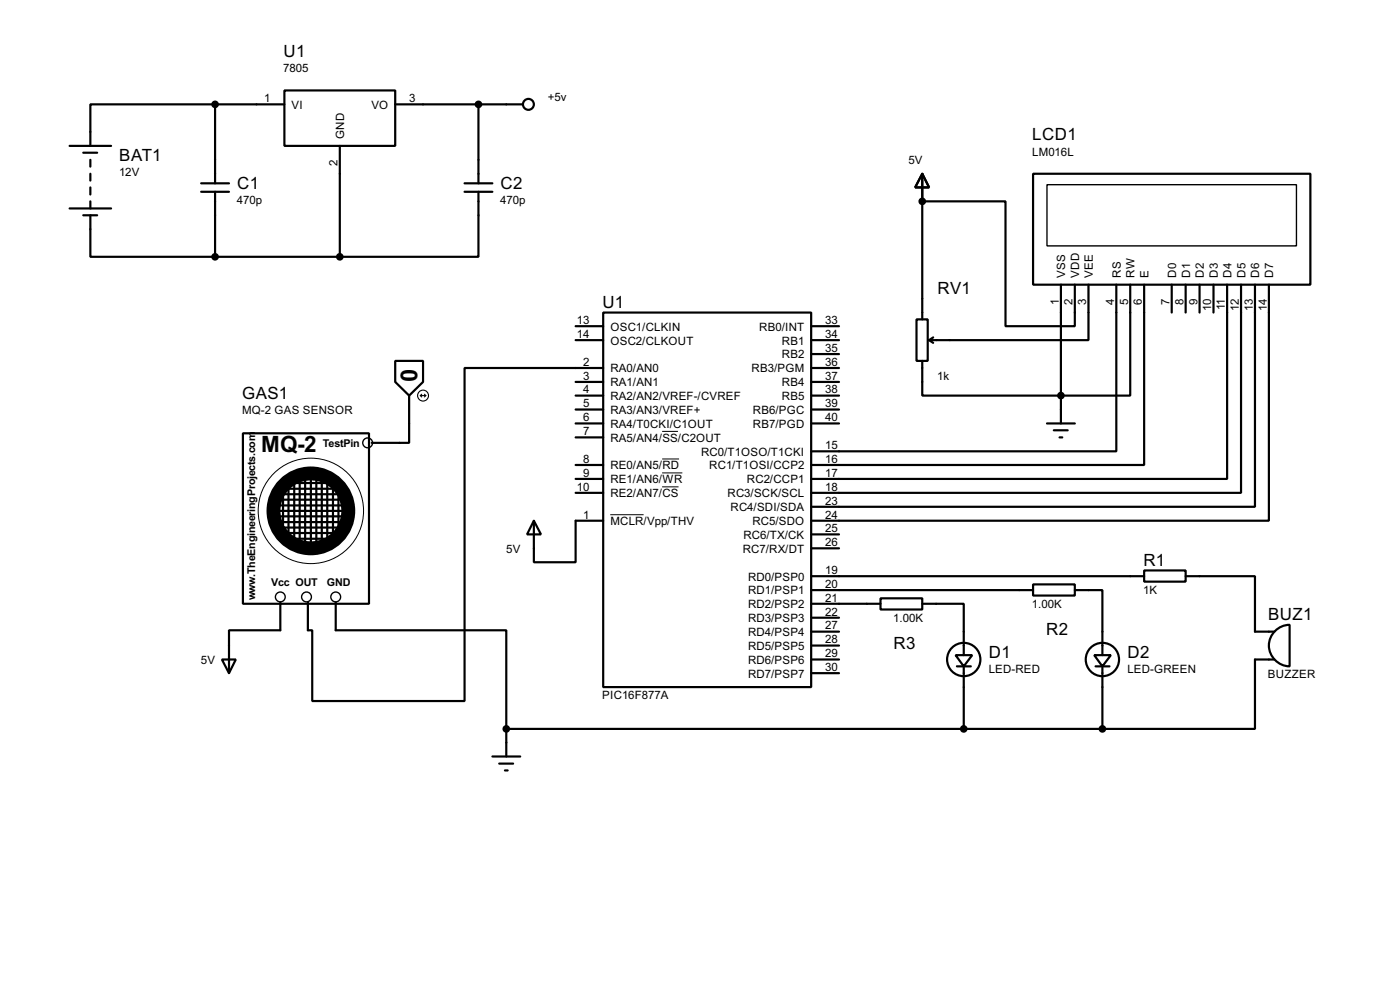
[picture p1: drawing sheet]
<svg xmlns="http://www.w3.org/2000/svg" width="256mm" height="180mm" viewBox="0 0 256 180" stroke-linecap="round" stroke-linejoin="round" font-family="sans-serif">
<g fill="none" stroke="#000" stroke-width=".4">
<path d="M39.4 19.1h-22.8v7.6M39.4 19.1h12.7M39.4 19.1v14.5M52.1 16.6h20.3v10.1h-20.3zM72.4 19.1h23.4M87.7 19.1v14.5M12.8 26.7h7.6M12.8 38.2h7.6M15.3 28h2.5M15.3 39.4h2.5M16.6 39.4v7.6h22.8M16.6 29.3v1.2"/>
<path d="M16.6 31.8v1.3M16.6 34.3v1.3M16.6 36.9v1.3M36.9 35.1h5.1M36.9 33.6h5.1M39.4 35.1v11.9M62.3 26.7v20.3M85.1 35.1h5.1M85.1 33.6h5.1M87.7 35.1v11.9h-25.4M169 31.8l1.2 2.5h-2.5zM169 36.9h15.2v22.8h12.7v-7.6"/>
<path d="M169 31.8v26.7M189.3 31.8h50.8v20.3h-50.8zM39.4 47h22.9M105.5 59.7h5M110.5 57.2h38.1v68.6h-38.1zM148.6 59.7h5.1M167.9 58.5h2.1v7.6h-2.1zM194.4 52.1v25.4M199.4 52.1v10.2h-29.2M204.5 52.1v30.5h-55.9M207.1 52.1v20.3h-38.1v-6.3M209.6 52.1v33h-61"/>
<path d="M214.7 52.1v5.1M217.2 52.1v5.1M219.8 52.1v5.1M222.3 52.1v5.1M224.8 52.1v35.6h-76.2M227.4 52.1v38.1h-78.8M229.9 52.1v40.7h-81.3M232.5 52.1v43.2h-83.9M44.5 79.3h23.1v31.2h-23.1zM72.4 66.1h5.1v3.8l-2.5 2.5-2.6-2.5zM75 72.4v8.7h-6.9M105.5 69.9h5"/>
<path d="M105.5 72.4h5M105.5 77.5h5M105.5 62.3h5M105.5 75h5M110.5 67.4h-25.4v60.9h-27.9v-12.9h-.8v-5.1M148.6 67.4h5.1M148.6 69.9h5.1M148.6 72.4h5.1M148.6 77.5h5.1M148.6 62.3h5.1M148.6 75h5.1M148.6 64.8h5.1"/>
<path d="M170.2 62.3l.8 .5M171 61.8l-.8 .5M191.8 77.5h5.1M193.1 78.8h2.5M50.3 91.5h12.2M50.9 93.5h12.7M50.9 92.5h12.4M50.9 94.5h12.4M51.1 90.5h11.4M51.1 89.5h10.4M51.1 95.6h11.7M51.6 96.6h11.4"/>
<path d="M51.9 90.2v5.9M52.1 97.6h9.7M52.6 88.4h8.2M52.9 88.7v9.4M52.9 98.6h7.6M53.9 88.2v10.7M54.9 87.4v12M55.9 87.4v12.2M57 87.4v12.2M58 87.4v12.2M59 87.7v11.7M60 88.2v10.7"/>
<path d="M61 89.5v8.6M62 90v7.1M97.8 95.3l1.3 2.5h-2.5zM97.8 95.3v7.6h7.7v-7.6h5M105.5 80.1h5M105.5 85.1h5M105.5 87.7h5M105.5 90.2h5M148.6 97.8h5.1M194.1 80.1h.5M51.4 110.3v5.1h-9.4v7.8M61.5 110.3v5.1h31.3v18"/>
<path d="M148.6 105.5h61M148.6 108h40.7M148.6 110.5h12.7M148.6 118.2h5.1M148.6 115.6h5.1M148.6 113.1h5.1M148.6 100.4h5.1M161.3 109.5h7.7v2.1h-7.7zM169 110.5h7.6v9.4M175.1 119.9h3l-1.5 2.1zM189.3 107h7.6v2h-7.6zM196.9 108h5.1v11.9"/>
<path d="M200.5 119.9h3l-1.5 2.1zM209.6 104.4h7.6v2.1h-7.6zM217.2 105.5h12.7v10.1h3.6M233.6 115.5a3.8 3.8 0 0 1 2.7-1.1v7.6a3.8 3.8 0 0 1-3.5-2.4 3.8 3.8 0 0 1 .8-4.1zM40.7 120.7h2.5l-1.2 2.5zM90.2 138.5h5.1M91.5 139.8h2.5M92.8 133.4v5.1M92.8 133.4h109.2M148.6 123.2h5.1M148.6 120.7h5.1M175.3 122h2.6"/>
<path d="M176.6 122v11.4M200.7 122h2.6M202 122v11.4M233.5 120.7h-3.6v12.7h-27.9M92.5 141h.5"/>
<circle cx="96.8" cy="19.1" r="1"/>
<circle cx="176.5" cy="120.7" r="3.1"/>
<circle cx="201.9" cy="120.7" r="3.1"/>
</g>
<circle cx="169" cy="36.9" r=".2" fill="#000"/>
<g fill="none" stroke="#000" stroke-width=".18">
<path d="M121.3 79h2.9M111.8 94.2h6.1M121.3 84h3.1M121.3 86.6h3.7M121.3 89.1h3"/>
<circle cx="56.9" cy="93.5" r="9.7"/>
</g>
<circle cx="56.9" cy="93.5" r="6.9" fill="none" stroke="#000" stroke-width="2.6"/>
<g fill="none" stroke="#000" stroke-width=".25">
<path d="M191.8 33.8h45.7v11.2h-45.7z"/>
<circle cx="67.3" cy="81.1" r=".9"/>
<circle cx="51.3" cy="109.3" r=".9"/>
<circle cx="56.1" cy="109.3" r=".9"/>
<circle cx="61.5" cy="109.3" r=".9"/>
</g>
<g fill="none" stroke="#000" stroke-width=".2">
<path d="M77 72.4h1M77 72.4l.3 .3M77.3 72.2l-.3 .2M77.8 72.2l.2 .2M78 72.4l-.2 .3"/>
<circle cx="77.5" cy="72.4" r="1"/>
</g>
<g fill="#000" stroke="#000" stroke-width=".4">
<circle cx="39.4" cy="19.1" r=".5"/>
<circle cx="87.6" cy="19.1" r=".5"/>
<circle cx="168.9" cy="36.9" r=".5"/>
<circle cx="39.4" cy="47" r=".5"/>
<circle cx="62.2" cy="47" r=".5"/>
<circle cx="194.3" cy="72.4" r=".5"/>
<circle cx="92.7" cy="133.4" r=".5"/>
<circle cx="176.5" cy="133.4" r=".5"/>
<circle cx="201.9" cy="133.4" r=".5"/>
</g>
<text font-size="4.8" x="73.4" y="67.4" transform="rotate(90 73.4 67.4)">0</text>
<text font-size="4.6" x="47.8" y="82.8">MQ-2</text>
<g font-size="3.5">
<text x="52" y="10.4">U1</text>
<text x="21.9" y="29.4">BAT1</text>
<text x="189.1" y="25.6">LCD1</text>
<text x="43.5" y="34.5">C1</text>
<text x="91.7" y="34.5">C2</text>
<text x="171.8" y="53.9">RV1</text>
<text x="110.4" y="56.4">U1</text>
<text x="44.4" y="73">GAS1</text>
<text x="209.5" y="103.6">R1</text>
<text x="232.3" y="113.6">BUZ1</text>
<text x="163.7" y="118.9">R3</text>
<text x="191.7" y="116.3">R2</text>
<text x="181.2" y="120.4">D1</text>
<text x="206.6" y="120.4">D2</text>
</g>
<g font-size="2.4">
<text x="51.9" y="13.2">7805</text>
<text x="48.4" y="18.7">1</text>
<text x="53.4" y="19.9">VI</text>
<text x="68" y="19.9">VO</text>
<text x="75" y="18.7">3</text>
<text x="100.4" y="18.5">+5v</text>
<text x="63.1" y="25.4" transform="rotate(-90 63.1 25.4)">GND</text>
<text x="189.1" y="28.5">LM016L</text>
<text x="21.8" y="32.3">12V</text>
<text x="61.9" y="30.4" transform="rotate(-90 61.9 30.4)">2</text>
<text x="166.4" y="30">5V</text>
<text x="43.4" y="37.4">470p</text>
<text x="91.7" y="37.4">470p</text>
<text x="195.2" y="50.8" transform="rotate(-90 195.2 50.8)">VSS</text>
<text x="197.7" y="50.8" transform="rotate(-90 197.7 50.8)">VDD</text>
<text x="200.2" y="50.8" transform="rotate(-90 200.2 50.8)">VEE</text>
<text x="205.3" y="50.8" transform="rotate(-90 205.3 50.8)">RS</text>
<text x="207.9" y="50.8" transform="rotate(-90 207.9 50.8)">RW</text>
<text x="210.4" y="50.8" transform="rotate(-90 210.4 50.8)">E</text>
<text x="215.5" y="50.8" transform="rotate(-90 215.5 50.8)">D0</text>
<text x="218" y="50.8" transform="rotate(-90 218 50.8)">D1</text>
<text x="220.6" y="50.8" transform="rotate(-90 220.6 50.8)">D2</text>
<text x="223.1" y="50.8" transform="rotate(-90 223.1 50.8)">D3</text>
<text x="225.6" y="50.8" transform="rotate(-90 225.6 50.8)">D4</text>
<text x="228.2" y="50.8" transform="rotate(-90 228.2 50.8)">D5</text>
<text x="230.7" y="50.8" transform="rotate(-90 230.7 50.8)">D6</text>
<text x="233.2" y="50.8" transform="rotate(-90 233.2 50.8)">D7</text>
<text x="105.7" y="59.3">13</text>
<text x="151.2" y="59.3">33</text>
<text x="194" y="55.8" transform="rotate(-90 194 55.8)">1</text>
<text x="196.5" y="55.8" transform="rotate(-90 196.5 55.8)">2</text>
<text x="199" y="55.8" transform="rotate(-90 199 55.8)">3</text>
<text x="204.1" y="55.8" transform="rotate(-90 204.1 55.8)">4</text>
<text x="206.7" y="55.8" transform="rotate(-90 206.7 55.8)">5</text>
<text x="209.2" y="55.8" transform="rotate(-90 209.2 55.8)">6</text>
<text x="214.3" y="55.8" transform="rotate(-90 214.3 55.8)">7</text>
<text x="216.8" y="55.8" transform="rotate(-90 216.8 55.8)">8</text>
<text x="219.4" y="55.8" transform="rotate(-90 219.4 55.8)">9</text>
<text x="221.9" y="56.9" transform="rotate(-90 221.9 56.9)">10</text>
<text x="224.4" y="56.8" transform="rotate(-90 224.4 56.8)">11</text>
<text x="227" y="56.9" transform="rotate(-90 227 56.9)">12</text>
<text x="229.5" y="57" transform="rotate(-90 229.5 57)">13</text>
<text x="232.1" y="57" transform="rotate(-90 232.1 57)">14</text>
<text x="105.7" y="61.9">14</text>
<text x="111.8" y="60.5">OSC1/CLKIN</text>
<text x="111.8" y="63.1">OSC2/CLKOUT</text>
<text x="139.1" y="60.5">RB0/INT</text>
<text x="143.2" y="65.6">RB2</text>
<text x="143.2" y="63.1">RB1</text>
<text x="151.2" y="64.4">35</text>
<text x="151.2" y="61.9">34</text>
<text x="106.9" y="67">2</text>
<text x="106.9" y="69.5">3</text>
<text x="106.9" y="72">4</text>
<text x="111.8" y="68.1">RA0/AN0</text>
<text x="111.8" y="70.7">RA1/AN1</text>
<text x="137.7" y="68.1">RB3/PGM</text>
<text x="143.2" y="70.7">RB4</text>
<text x="151.2" y="72">38</text>
<text x="151.2" y="69.5">37</text>
<text x="151.2" y="67">36</text>
<text x="171.7" y="69.5">1k</text>
<text x="44.3" y="75.8">MQ-2 GAS SENSOR</text>
<text x="106.9" y="77.1">6</text>
<text x="106.9" y="74.6">5</text>
<text x="111.8" y="73.2">RA2/AN2/VREF-/CVREF</text>
<text x="111.8" y="75.8">RA3/AN3/VREF+</text>
<text x="137.9" y="75.8">RB6/PGC</text>
<text x="143.2" y="73.2">RB5</text>
<text x="151.2" y="77.1">40</text>
<text x="151.2" y="74.6">39</text>
<text x="106.9" y="79.7">7</text>
<text x="111.8" y="78.3">RA4/T0CKI/C1OUT</text>
<text x="111.8" y="80.8">RA5/AN4/SS/C2OUT</text>
<text x="128.4" y="83.4">RC0/T1OSO/T1CKI</text>
<text x="137.9" y="78.3">RB7/PGD</text>
<text x="151.2" y="82.2">15</text>
<text x="105.7" y="89.8">10</text>
<text x="106.9" y="84.7">8</text>
<text x="106.9" y="87.3">9</text>
<text x="111.8" y="85.9">RE0/AN5/RD</text>
<text x="111.8" y="88.5">RE1/AN6/WR</text>
<text x="129.9" y="85.9">RC1/T1OSI/CCP2</text>
<text x="136.8" y="88.5">RC2/CCP1</text>
<text x="151.2" y="84.7">16</text>
<text x="151.2" y="87.3">17</text>
<text x="151.2" y="89.8">18</text>
<text x="106.9" y="94.9">1</text>
<text x="111.8" y="91">RE2/AN7/CS</text>
<text x="133.3" y="91">RC3/SCK/SCL</text>
<text x="133.8" y="93.6">RC4/SDI/SDA</text>
<text x="151.2" y="94.9">24</text>
<text x="151.2" y="92.4">23</text>
<text x="92.8" y="101.2">5V</text>
<text x="111.8" y="96.1">MCLR/Vpp/THV</text>
<text x="136.1" y="101.2">RC7/RX/DT</text>
<text x="136.2" y="98.6">RC6/TX/CK</text>
<text x="137.8" y="96.1">RC5/SDO</text>
<text x="151.2" y="100">26</text>
<text x="151.2" y="97.4">25</text>
<text x="137" y="106.3">RD0/PSP0</text>
<text x="151.2" y="105.1">19</text>
<text x="151.2" y="107.6">20</text>
<text x="137" y="108.8">RD1/PSP1</text>
<text x="137" y="113.9">RD3/PSP3</text>
<text x="137" y="111.3">RD2/PSP2</text>
<text x="151.2" y="112.7">22</text>
<text x="151.2" y="110.1">21</text>
<text x="163.7" y="113.8">1.00K</text>
<text x="189.1" y="111.2">1.00K</text>
<text x="209.4" y="108.7">1K</text>
<text x="137" y="119">RD5/PSP5</text>
<text x="137" y="116.4">RD4/PSP4</text>
<text x="151.2" y="117.8">28</text>
<text x="151.2" y="115.2">27</text>
<text x="36.8" y="121.5">5V</text>
<text x="137" y="124">RD7/PSP7</text>
<text x="137" y="121.5">RD6/PSP6</text>
<text x="151.2" y="122.8">30</text>
<text x="151.2" y="120.3">29</text>
<text x="181.1" y="123.3">LED-RED</text>
<text x="206.5" y="123.3">LED-GREEN</text>
<text x="232.3" y="124.2">BUZZER</text>
<text x="110.3" y="128">PIC16F877A</text>
</g>
<g font-size="2.2">
<text x="59.1" y="81.8">TestPin</text>
<text x="46.8" y="105.6" transform="rotate(-90 46.8 105.6)">.TheEngineeringProjects.com</text>
<text x="49.7" y="107.2">Vcc OUT</text>
<text x="59.9" y="107.2">GND</text>
<text x="46.8" y="109.9" transform="rotate(-90 46.8 109.9)">w</text>
</g>
</svg>
